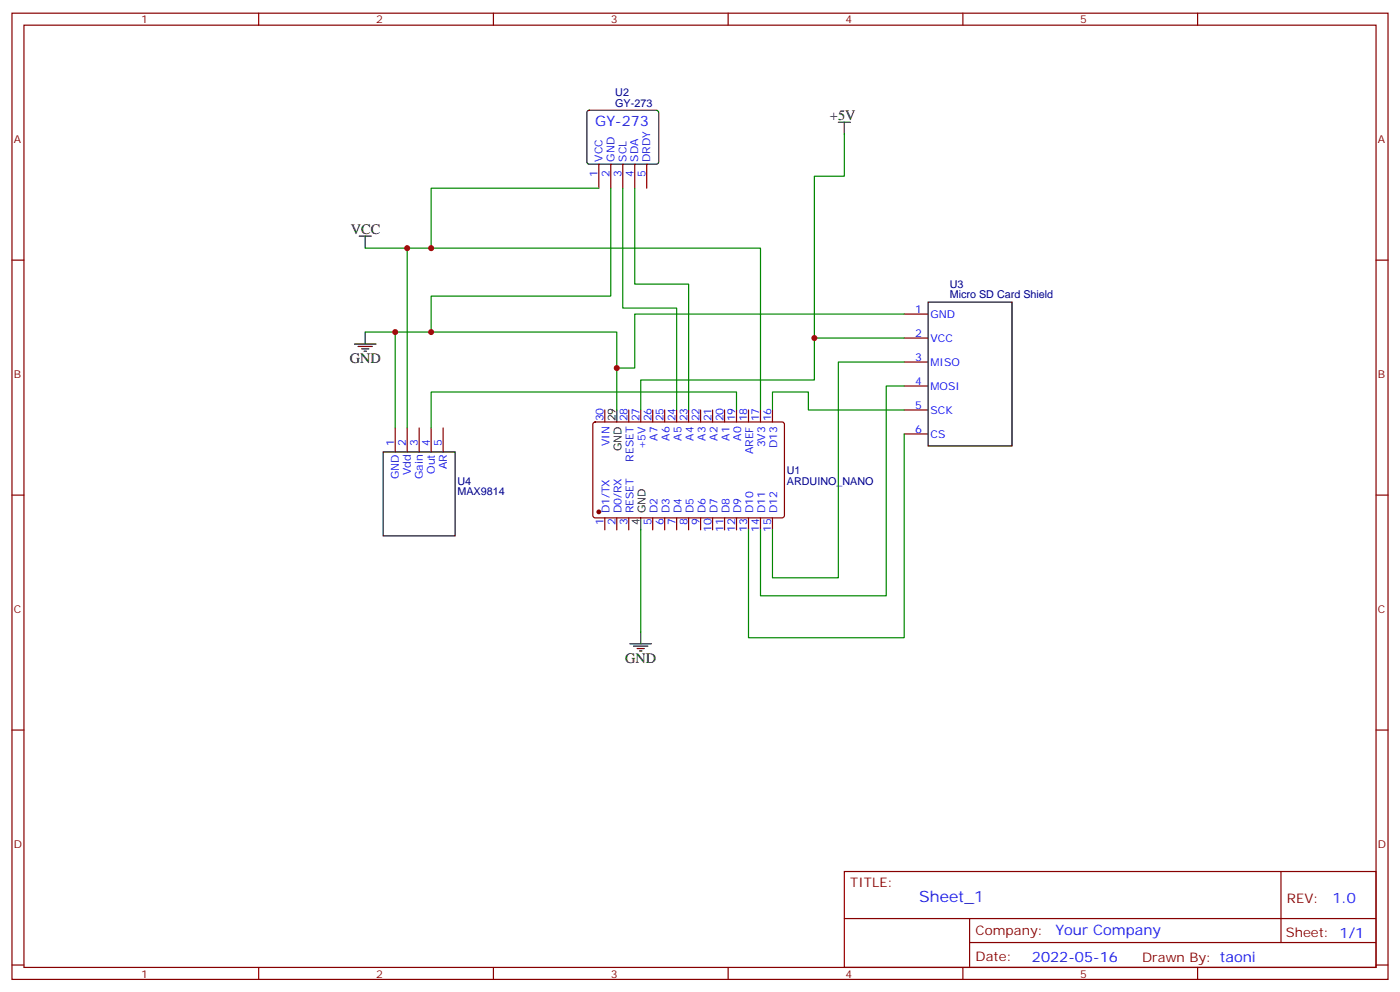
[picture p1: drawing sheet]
<svg xmlns="http://www.w3.org/2000/svg" width="412mm" height="292mm" viewBox="0 0 412 292" stroke-linecap="round" stroke-linejoin="round" font-family="sans-serif">
<g fill="none" stroke="#870000" stroke-width=".35">
<path d="M3.5 3.9h405.4v284.3h-405.4zM7.1 7.4h398.2v277.3h-398.2zM76.2 3.9v3.5M145.3 3.9v3.5M214.5 3.9v3.5M283.6 3.9v3.5M352.8 3.9v3.5M176.4 48.3v7.1M179.9 48.3v7.1M183.4 48.3v7.1M187 48.3v7.1M190.5 48.3v7.1"/>
<path d="M3.5 76.6h3.6M405.3 76.6h3.6M266.3 92.4h7.1M266.3 99.5h7.1M266.3 106.5h7.1M266.3 113.6h7.1M116.4 125.9v7.1M119.9 125.9v7.1M123.5 125.9v7.1M127 125.9v7.1M130.5 125.9v7.1M174.9 124.4l.4-.2h55.3l.5 .7-.1 27.1-.6 .4-55.3-.1-.5-.6v-26.8z"/>
<path d="M178.2 120.6v3.6M185.2 120.6v3.6M188.7 120.6v3.6M192.3 120.6v3.6M195.8 120.6v3.6M199.3 120.6v3.6M202.8 120.6v3.6M206.4 120.6v3.6M209.9 120.6v3.6M213.4 120.6v3.6M217 120.6v3.6M220.5 120.6v3.6"/>
<path d="M224 120.6v3.6M227.5 120.6v3.6M266.3 120.6h7.1M266.3 127.7h7.1M3.5 145.7h3.6M178.2 152.4v3.5M181.7 152.4v3.5M185.2 152.4v3.5M192.3 152.4v3.5M195.8 152.4v3.5M199.3 152.4v3.5M202.8 152.4v3.5"/>
<path d="M206.4 152.4v3.5M209.9 152.4v3.5M213.4 152.4v3.5M217 152.4v3.5M220.5 152.4v3.5M224 152.4v3.5M227.5 152.4v3.5M405.3 145.7h3.6M3.5 214.8h3.6M405.3 214.8h3.6M248.7 256.5h156.6v28.2h-156.6zM377.3 256.5v20.9"/>
<path d="M248.7 270.3h156.5M285.6 277.4h119.6M285.6 270.3v14.1M3.5 284h3.6M76.2 284.7v3.5M145.3 284.7v3.5M214.5 284.7v3.5M283.6 284.7v3.5M352.8 284.7v3.5M405.3 284h3.6"/>
</g>
<g fill="none" stroke="#000" stroke-width=".35">
<path d="M173.1 32.7l.5-.2h19.7l.5 .2 .2 .5v14.7l-.7 .4h-20l-.4-.7v-14.4zM246.9 36h3.6M248.7 36v3.5M105.8 69.5h3.6M107.6 69.5v3.5M107.6 97.7v3.5M273.4 88.9h24.7v42.3h-24.7zM104.4 101.2h6.4M105.5 102h4.2M106.5 102.7h2.2M107.2 103.4h.7M112.9 133h21.2v24.7h-21.2z"/>
<path d="M181.7 120.6v3.6M188.7 152.4v3.5M185.6 189.4h6.3M186.6 190.1h4.3M187.7 190.9h2.1M188.4 191.6h.7M188.7 185.9v3.5"/>
</g>
<circle cx="176.4" cy="150.6" r=".53" fill="#870000" stroke="#870000" stroke-width=".35"/>
<g fill="none" stroke="#008700" stroke-width=".35">
<path d="M248.7 39.5v12.4h-8.8v59.9h-51.2v8.8M176.4 55.4h-49.4v17.6M179.9 55.4v31.7h-52.9v10.6M183.4 55.4v35.3h15.9v29.9M187 55.4v28.2h15.8v37M107.6 73h116.4v47.6M119.9 73v52.9M107.6 97.7h74.1v22.9M116.4 97.7v28.2M239.9 99.5h26.4M266.3 92.4h-79.3v15.9h-5.3M266.3 113.6h-5.2v61.7h-37.1v-19.4"/>
<path d="M266.3 106.5h-19.4v63.5h-19.4v-14.1M217 120.6v-5.2h-90v10.5M227.5 120.6v-5.2h10.6v5.2h28.2M266.3 127.7v60h-45.8v-31.8M188.7 155.9v30"/>
</g>
<g fill="#c00">
<circle cx="127" cy="73" r=".88"/>
<circle cx="127" cy="97.7" r=".88"/>
<circle cx="181.7" cy="108.3" r=".88"/>
<circle cx="239.9" cy="99.5" r=".88"/>
<circle cx="116.4" cy="97.7" r=".88"/>
<circle cx="119.9" cy="73" r=".88"/>
</g>
<text font-size="4.6" fill="#00f" x="270.8" y="265.5">Sheet_1</text>
<g font-size="4.2">
<text x="244.5" y="35.3">+5V</text>
<text x="103.4" y="68.8">VCC</text>
<text x="103" y="106.9">GND</text>
<text x="184.1" y="195.1">GND</text>
</g>
<g font-size="4.2" fill="#00f">
<text x="175.3" y="37">GY-273</text>
<text x="392.5" y="265.7">1.0</text>
<text x="310.9" y="275.3">Your Company</text>
<text x="304" y="283.1">2022-05-16</text>
</g>
<g font-size="3.9" fill="#800">
<text x="250.5" y="261.1">TITLE:</text>
<text x="379.1" y="265.7">REV:</text>
<text x="287.4" y="275.3">Company:</text>
<text x="378.7" y="275.9">Sheet: 1/1</text>
<text x="287.4" y="282.9">Date:</text>
<text x="336.4" y="283">Drawn By: taoni</text>
</g>
<g font-size="3.2" fill="#800">
<text x="41.6" y="6.9">1</text>
<text x="110.8" y="6.9">2</text>
<text x="179.9" y="6.9">3</text>
<text x="249.1" y="6.9">4</text>
<text x="318.2" y="6.9">5</text>
<text x="4.1" y="42">A</text>
<text x="405.9" y="42">A</text>
<text x="4.1" y="111.1">B</text>
<text x="405.9" y="111.1">B</text>
<text x="4.1" y="180.3">C</text>
<text x="405.9" y="180.3">C</text>
<text x="4.1" y="249.4">D</text>
<text x="405.9" y="249.4">D</text>
<text x="41.6" y="287.7">1</text>
<text x="110.8" y="287.7">2</text>
<text x="179.9" y="287.7">3</text>
<text x="249.1" y="287.7">4</text>
<text x="318.2" y="287.7">5</text>
</g>
<g font-size="3.2" fill="#000080">
<text x="181.2" y="28.3">U2</text>
<text x="181.2" y="31.4">GY-273</text>
<text x="279.8" y="87.8">Micro SD Card Shield</text>
<text x="279.8" y="84.7">U3</text>
<text x="134.8" y="142.6">U4</text>
<text x="231.8" y="142.6">ARDUINO_NANO</text>
<text x="231.8" y="139.5">U1</text>
<text x="134.8" y="145.8">MAX9814</text>
</g>
<g font-size="3.2" fill="#00f">
<text x="177.4" y="47.6" transform="rotate(-90 177.4 47.6)">VCC</text>
<text x="181" y="47.6" transform="rotate(-90 181 47.6)">GND</text>
<text x="184.5" y="47.6" transform="rotate(-90 184.5 47.6)">SCL</text>
<text x="188" y="47.6" transform="rotate(-90 188 47.6)">SDA</text>
<text x="191.6" y="47.6" transform="rotate(-90 191.6 47.6)">DRDY</text>
<text x="176" y="52.1" transform="rotate(-90 176 52.1)">1</text>
<text x="179.6" y="52.1" transform="rotate(-90 179.6 52.1)">2</text>
<text x="183.1" y="52.1" transform="rotate(-90 183.1 52.1)">3</text>
<text x="186.6" y="52.1" transform="rotate(-90 186.6 52.1)">4</text>
<text x="190.1" y="52.1" transform="rotate(-90 190.1 52.1)">5</text>
<text x="269.6" y="92.1">1</text>
<text x="274.1" y="93.5">GND</text>
<text x="269.6" y="99.1">2</text>
<text x="274.1" y="100.5">VCC</text>
<text x="269.6" y="106.2">3</text>
<text x="274.1" y="107.6">MISO</text>
<text x="269.6" y="113.2">4</text>
<text x="274.1" y="114.7">MOSI</text>
<text x="177.8" y="124" transform="rotate(-90 177.8 124)">30</text>
<text x="184.9" y="124" transform="rotate(-90 184.9 124)">28</text>
<text x="188.4" y="124" transform="rotate(-90 188.4 124)">27</text>
<text x="191.9" y="124" transform="rotate(-90 191.9 124)">26</text>
<text x="195.4" y="124" transform="rotate(-90 195.4 124)">25</text>
<text x="199" y="124" transform="rotate(-90 199 124)">24</text>
<text x="202.5" y="124" transform="rotate(-90 202.5 124)">23</text>
<text x="206" y="124" transform="rotate(-90 206 124)">22</text>
<text x="209.5" y="124" transform="rotate(-90 209.5 124)">21</text>
<text x="213.1" y="124" transform="rotate(-90 213.1 124)">20</text>
<text x="216.6" y="124" transform="rotate(-90 216.6 124)">19</text>
<text x="220.1" y="124" transform="rotate(-90 220.1 124)">18</text>
<text x="223.7" y="124" transform="rotate(-90 223.7 124)">17</text>
<text x="227.2" y="124" transform="rotate(-90 227.2 124)">16</text>
<text x="269.6" y="120.3">5</text>
<text x="274.1" y="121.7">SCK</text>
<text x="116.1" y="131.2" transform="rotate(-90 116.1 131.2)">1</text>
<text x="119.6" y="131.2" transform="rotate(-90 119.6 131.2)">2</text>
<text x="123.1" y="131.2" transform="rotate(-90 123.1 131.2)">3</text>
<text x="126.6" y="131.2" transform="rotate(-90 126.6 131.2)">4</text>
<text x="130.2" y="131.2" transform="rotate(-90 130.2 131.2)">5</text>
<text x="179.6" y="131.4" transform="rotate(-90 179.6 131.4)">VIN</text>
<text x="193.7" y="129.7" transform="rotate(-90 193.7 129.7)">A7</text>
<text x="197.2" y="129.7" transform="rotate(-90 197.2 129.7)">A6</text>
<text x="200.7" y="129.7" transform="rotate(-90 200.7 129.7)">A5</text>
<text x="204.3" y="129.7" transform="rotate(-90 204.3 129.7)">A4</text>
<text x="207.8" y="129.7" transform="rotate(-90 207.8 129.7)">A3</text>
<text x="211.3" y="129.7" transform="rotate(-90 211.3 129.7)">A2</text>
<text x="214.8" y="129.7" transform="rotate(-90 214.8 129.7)">A1</text>
<text x="218.4" y="129.7" transform="rotate(-90 218.4 129.7)">A0</text>
<text x="225.4" y="131.7" transform="rotate(-90 225.4 131.7)">3V3</text>
<text x="229" y="132" transform="rotate(-90 229 132)">D13</text>
<text x="269.6" y="127.4">6</text>
<text x="274.1" y="128.8">CS</text>
<text x="186.6" y="135.8" transform="rotate(-90 186.6 135.8)">RESET</text>
<text x="190.1" y="132.3" transform="rotate(-90 190.1 132.3)">+5V</text>
<text x="221.9" y="133.7" transform="rotate(-90 221.9 133.7)">AREF</text>
<text x="117.5" y="141" transform="rotate(-90 117.5 141)">GND</text>
<text x="121" y="139.8" transform="rotate(-90 121 139.8)">Vdd</text>
<text x="124.5" y="140.9" transform="rotate(-90 124.5 140.9)">Gain</text>
<text x="128.1" y="139.5" transform="rotate(-90 128.1 139.5)">Out</text>
<text x="131.6" y="138.1" transform="rotate(-90 131.6 138.1)">AR</text>
<text x="177.8" y="154.6" transform="rotate(-90 177.8 154.6)">1</text>
<text x="179.6" y="151.1" transform="rotate(-90 179.6 151.1)">D1/TX</text>
<text x="181.3" y="154.6" transform="rotate(-90 181.3 154.6)">2</text>
<text x="183.1" y="151.1" transform="rotate(-90 183.1 151.1)">D0/RX</text>
<text x="184.9" y="154.6" transform="rotate(-90 184.9 154.6)">3</text>
<text x="186.6" y="151.1" transform="rotate(-90 186.6 151.1)">RESET</text>
<text x="191.9" y="154.6" transform="rotate(-90 191.9 154.6)">5</text>
<text x="193.7" y="151.1" transform="rotate(-90 193.7 151.1)">D2</text>
<text x="195.4" y="154.6" transform="rotate(-90 195.4 154.6)">6</text>
<text x="197.2" y="151.1" transform="rotate(-90 197.2 151.1)">D3</text>
<text x="199" y="154.6" transform="rotate(-90 199 154.6)">7</text>
<text x="200.7" y="151.1" transform="rotate(-90 200.7 151.1)">D4</text>
<text x="202.5" y="154.6" transform="rotate(-90 202.5 154.6)">8</text>
<text x="204.3" y="151.1" transform="rotate(-90 204.3 151.1)">D5</text>
<text x="206" y="154.6" transform="rotate(-90 206 154.6)">9</text>
<text x="207.8" y="151.1" transform="rotate(-90 207.8 151.1)">D6</text>
<text x="211.3" y="151.1" transform="rotate(-90 211.3 151.1)">D7</text>
<text x="214.8" y="151.1" transform="rotate(-90 214.8 151.1)">D8</text>
<text x="218.4" y="151.1" transform="rotate(-90 218.4 151.1)">D9</text>
<text x="221.9" y="151.1" transform="rotate(-90 221.9 151.1)">D10</text>
<text x="225.4" y="151.1" transform="rotate(-90 225.4 151.1)">D11</text>
<text x="229" y="151.1" transform="rotate(-90 229 151.1)">D12</text>
<text x="209.5" y="156.6" transform="rotate(-90 209.5 156.6)">10</text>
<text x="213.1" y="156.6" transform="rotate(-90 213.1 156.6)">11</text>
<text x="216.6" y="156.6" transform="rotate(-90 216.6 156.6)">12</text>
<text x="220.1" y="156.6" transform="rotate(-90 220.1 156.6)">13</text>
<text x="223.7" y="156.6" transform="rotate(-90 223.7 156.6)">14</text>
<text x="227.2" y="156.6" transform="rotate(-90 227.2 156.6)">15</text>
</g>
<g font-size="3.2">
<text x="181.3" y="124" transform="rotate(-90 181.3 124)">29</text>
<text x="183.1" y="132.8" transform="rotate(-90 183.1 132.8)">GND</text>
<text x="188.4" y="154.6" transform="rotate(-90 188.4 154.6)">4</text>
<text x="190.1" y="151.1" transform="rotate(-90 190.1 151.1)">GND</text>
</g>
</svg>
